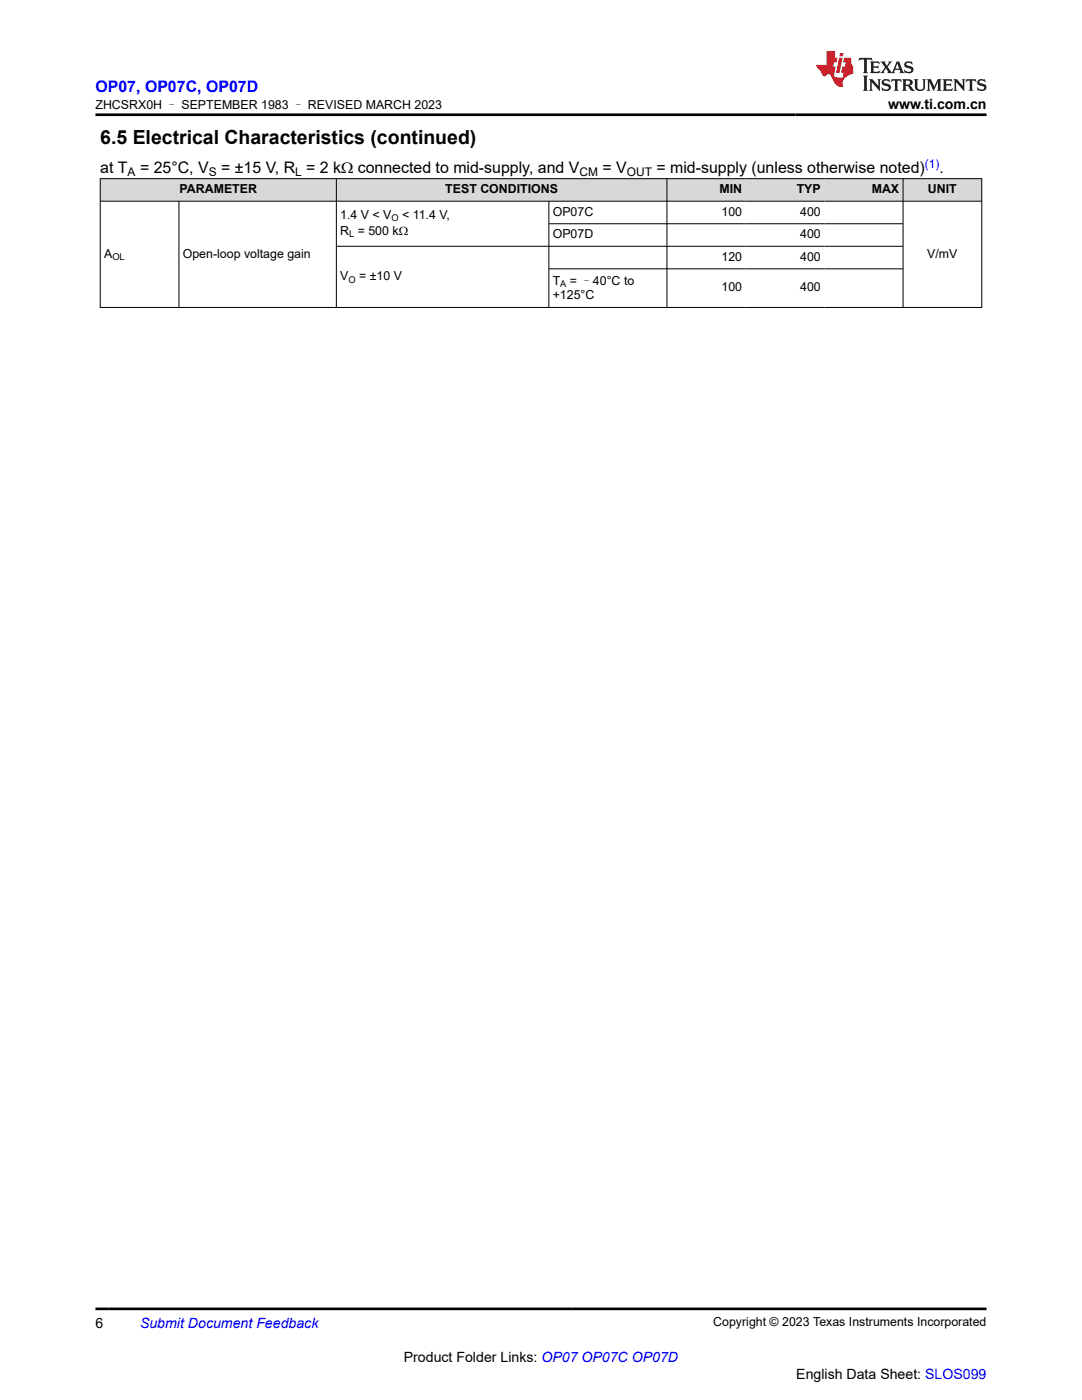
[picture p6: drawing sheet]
<svg xmlns="http://www.w3.org/2000/svg" width="216mm" height="279mm" viewBox="0 0 216 279" stroke-linecap="round" stroke-linejoin="round" font-family="sans-serif">
<g fill="#d8d8d8">
<path d="M20 35.7h175.9v4.5h-175.9z" fill-rule="evenodd"/>
<path d="M20.1 35.7h47v4.4h-47z" fill-rule="evenodd"/>
<path d="M67.2 35.7h65.8v4.4h-65.8z" fill-rule="evenodd"/>
<path d="M133.1 35.7h15.7v4.4h-15.7z" fill-rule="evenodd"/>
<path d="M148.8 35.7h15.7v4.4h-15.7z" fill-rule="evenodd"/>
<path d="M164.5 35.7h15.6v4.4h-15.6z" fill-rule="evenodd"/>
<path d="M180.3 35.7h15.5v4.4h-15.5z" fill-rule="evenodd"/>
</g>
<g fill="none" stroke="#000" stroke-width=".2">
<path d="M19.9 35.7h176.1M20 35.6v25.8M67.1 35.6v25.8M133.1 35.6v25.8M180.2 35.6v25.8M195.9 35.6v25.8M19.9 40.2h176.1M35.7 40.2v21.2M109.5 40.2v21.2M109.5 44.7h70.8M109.5 53.6h70.8M180.3 49.2h-113.2"/>
<path d="M19.9 61.4h176.1"/>
</g>
<path d="M171.5 11.6l-.2 .5 .5-.2h.6v.1v2.2l-.2 .4h1l-.2-.4v-2.2v-.1h.5l.5 .2-.1-.5zM173.6 12.3l.2 .4v1.5l-.2 .4h1.9l.1-.6a1.08 1.08 0 0 1-1.3 .2v-.7h.6l.4 .2v-.7l-.4 .2h-.6v-.5l.2-.2a1 1 0 0 1 1 .3l-.1-.5zM175.7 12.3l.9 1.1-1 1.2h.9l-.2-.2 .5-.8 .4 .8-.2 .2h1.6l-.2-.2 .2-.5h.9l.1 .5-.1 .2h.9l-.2-.3-.8-2h-.5l-.9 2.2-.9-1.1 .9-1.1h-.8l.2 .2-.4 .6-.4-.6 .2-.2zM179 12.7l.4 1h-.7zM180.7 12.4a.65 .65 0 0 0-.2 .7 .65 .65 0 0 0 .6 .5l.6 .1 .1 .3a.79 .79 0 0 1-.7 .4 .79 .79 0 0 1-.7-.5l.1 .7 .2-.1a.93 .93 0 0 0 1.1 .1 .93 .93 0 0 0 .4-1 1.46 1.46 0 0 0-1.2-.6l-.1-.3a1.09 1.09 0 0 1 1.2 .2l-.2-.6-.1 .1-.5-.2zM172.2 15.1l.2 .4v2.2l-.2 .4h1l-.2-.4v-2.2l.2-.4zM173.4 15.8l.2 .4v1.5l-.2 .4h.8l-.3-.4 .1-1.3 1.6 1.8v-2l.2-.4h-.7l.1 .2 .1 1.1-1.2-1.3zM176.2 15.9a.65 .65 0 0 0-.2 .8 .65 .65 0 0 0 .6 .4l.6 .2 .1 .2a.79 .79 0 0 1-.7 .4 .79 .79 0 0 1-.7-.5l.1 .7 .2-.1a.93 .93 0 0 0 1.1 .1 .93 .93 0 0 0 .4-.9 1.46 1.46 0 0 0-1.2-.6l-.1-.4a1.09 1.09 0 0 1 1.2 .2l-.1-.6-.2 .1-.5-.1zM177.9 15.8l-.1 .6a.63 .63 0 0 1 .8-.3v1.6l-.3 .4h1l-.2-.4v-1.6a.66 .66 0 0 1 .8 .3l-.1-.6zM180 15.8l.2 .4v1.5l-.2 .4h1l-.2-.2-.1-.7h.5l.1 .2a.79 .79 0 0 0 1.2 .6l-1-.9a.61 .61 0 0 0 .6-.6 .61 .61 0 0 0-.5-.7zM180.8 16.1h.1a.47 .47 0 0 1 .5 .1 .47 .47 0 0 1 .1 .5l-.1 .1-.7 .1zM182.3 15.8l.2 .2a2.27 2.27 0 0 0 .4 2 1.04 1.04 0 0 0 1.7-.7v-1.3l.2-.2h-.8l.2 .4v1.1a.6 .6 0 0 1-.6 .6 .6 .6 0 0 1-.6-.6v-1.1l.3-.4zM184.9 15.8l.2 .4v1.5l-.2 .4h.8l-.3-.4v-1.4l.9 1.9 .9-1.9v1.4l-.3 .4h1l-.2-.4v-1.5l.2-.4h-.8l-.7 1.5-.6-1.5zM188.1 15.8l.2 .4v1.5l-.2 .4h1.9l.1-.6a1.09 1.09 0 0 1-1.3 .2v-.7h.6l.4 .2v-.6l-.4 .2h-.6v-.6l.2-.1a1.01 1.01 0 0 1 1 .3l-.1-.6zM190.2 15.8l.3 .4v1.5l-.3 .4h.8l-.2-.4v-1.3l1.6 1.8v-2l.2-.4h-.7l.2 .2v1.1l-1.2-1.3zM192.8 15.8l-.1 .6a.63 .63 0 0 1 .8-.3v1.6l-.3 .4h1l-.2-.4v-1.6a.66 .66 0 0 1 .8 .3l-.1-.6zM195.2 15.9a.65 .65 0 0 0-.2 .8 .65 .65 0 0 0 .6 .4l.6 .2 .2 .2a.79 .79 0 0 1-.7 .4 .79 .79 0 0 1-.7-.5l.1 .7 .2-.1a.93 .93 0 0 0 1 .1 .93 .93 0 0 0 .5-.9 1.46 1.46 0 0 0-1.3-.6v-.4a1.09 1.09 0 0 1 1.2 .2l-.2-.6-.2 .1-.5-.1z" fill="#231f20"/>
<path d="M164.9 10.2v2.8h-2l.1 .3 .8 1a.95 .95 0 0 0 1 .9 .59 .59 0 0 1 .5-.4 .59 .59 0 0 1 .5 .4l.4 .7a1.59 1.59 0 0 0 2.1 1.4 1.61 1.61 0 0 1 1-2.3l1-.3-.1-1.5a1.59 1.59 0 0 1-.3-1.7h-1.5l-.2 .9h.6l-.2 .9h-.5l-.2 1v.2l.4 .1-.1 .9h-.7a.73 .73 0 0 1-1-.7l.3-1.5h-.5l.1-.9h.5l.2-.9h-.5v-1.3zM167.4 11.5l-.6 3.1h.7l.6-3.1zM167.6 10.6l-.1 .6h.7l.1-.6z" fill="#ed1c24"/>
<path d="M19 22.9h177.8M19 261.2h177.8" fill="none" stroke="#000" stroke-width=".53"/>
<text font-size="3.9" x="20" y="28.7">6.5 Electrical Characteristics (continued)</text>
<text font-size="3.2" fill="#00f" x="19" y="18.3">OP07, OP07C, OP07D</text>
<g font-size="3.2">
<text x="20" y="34.5">at T</text>
<text x="27.9" y="34.5">= 25°C, V</text>
<text x="44.1" y="34.5">= ±15 V, R = 2 kΩ connected to mid-supply, and V</text>
<text x="120.2" y="34.5">= V</text>
<text x="131" y="34.5">= mid-supply (unless otherwise noted)</text>
<text x="187.5" y="34.5">.</text>
</g>
<g font-size="2.8">
<text x="177.2" y="21.7">www.ti.com.cn</text>
<text x="19" y="265">6</text>
<text x="80.6" y="271.9">Product Folder Links: OP07 OP07C OP07D</text>
<text x="158.9" y="275.3">English Data Sheet: SLOS099</text>
</g>
<text font-size="2.8" fill="#00f" x="27.9" y="265">Submit Document Feedback</text>
<g font-size="2.5">
<text x="19" y="21.8">ZHCSRX0H – SEPTEMBER 1983 – REVISED MARCH 2023</text>
<text x="35.8" y="38.5">PARAMETER</text>
<text x="88.8" y="38.5">TEST CONDITIONS</text>
<text x="143.6" y="38.5">MIN</text>
<text x="159" y="38.5">TYP</text>
<text x="173.9" y="38.5">MAX</text>
<text x="185.2" y="38.5">UNIT</text>
<text x="67.9" y="46.9">R = 500 kΩ</text>
<text x="67.9" y="43.7">1.4 V &lt; V</text>
<text x="80.2" y="43.7">&lt; 11.4 V,</text>
<text x="110.3" y="43">OP07C</text>
<text x="110.3" y="47.5">OP07D</text>
<text x="144" y="43">100</text>
<text x="159.7" y="43">400</text>
<text x="159.7" y="47.5">400</text>
<text x="20.8" y="51.4">A</text>
<text x="36.5" y="51.4">Open-loop voltage gain</text>
<text x="144" y="52">120</text>
<text x="159.7" y="52">400</text>
<text x="185" y="51.4">V/mV</text>
<text x="67.9" y="55.9">V</text>
<text x="71.7" y="55.9">= ±10 V</text>
<text x="110.3" y="59.7">+125°C</text>
<text x="110.3" y="56.8">T</text>
<text x="113.7" y="56.8">= –40°C to</text>
<text x="144" y="58.1">100</text>
<text x="159.7" y="58.1">400</text>
<text x="142.3" y="264.7">Copyright © 2023 Texas Instruments Incorporated</text>
</g>
<g font-size="2.4">
<text x="25.5" y="35.1">A</text>
<text x="41.7" y="35.1">S</text>
<text x="58.9" y="35.1">L</text>
<text x="115.6" y="35.1">CM</text>
<text x="125.1" y="35.1">OUT</text>
</g>
<text font-size="2.4" fill="#00f" x="184.5" y="33.5">(1)</text>
<g font-size="1.9">
<text x="69.7" y="47.4">L</text>
<text x="78.1" y="44.2">O</text>
<text x="22.4" y="51.9">OL</text>
<text x="69.5" y="56.4">O</text>
<text x="111.8" y="57.3">A</text>
</g>
</svg>
